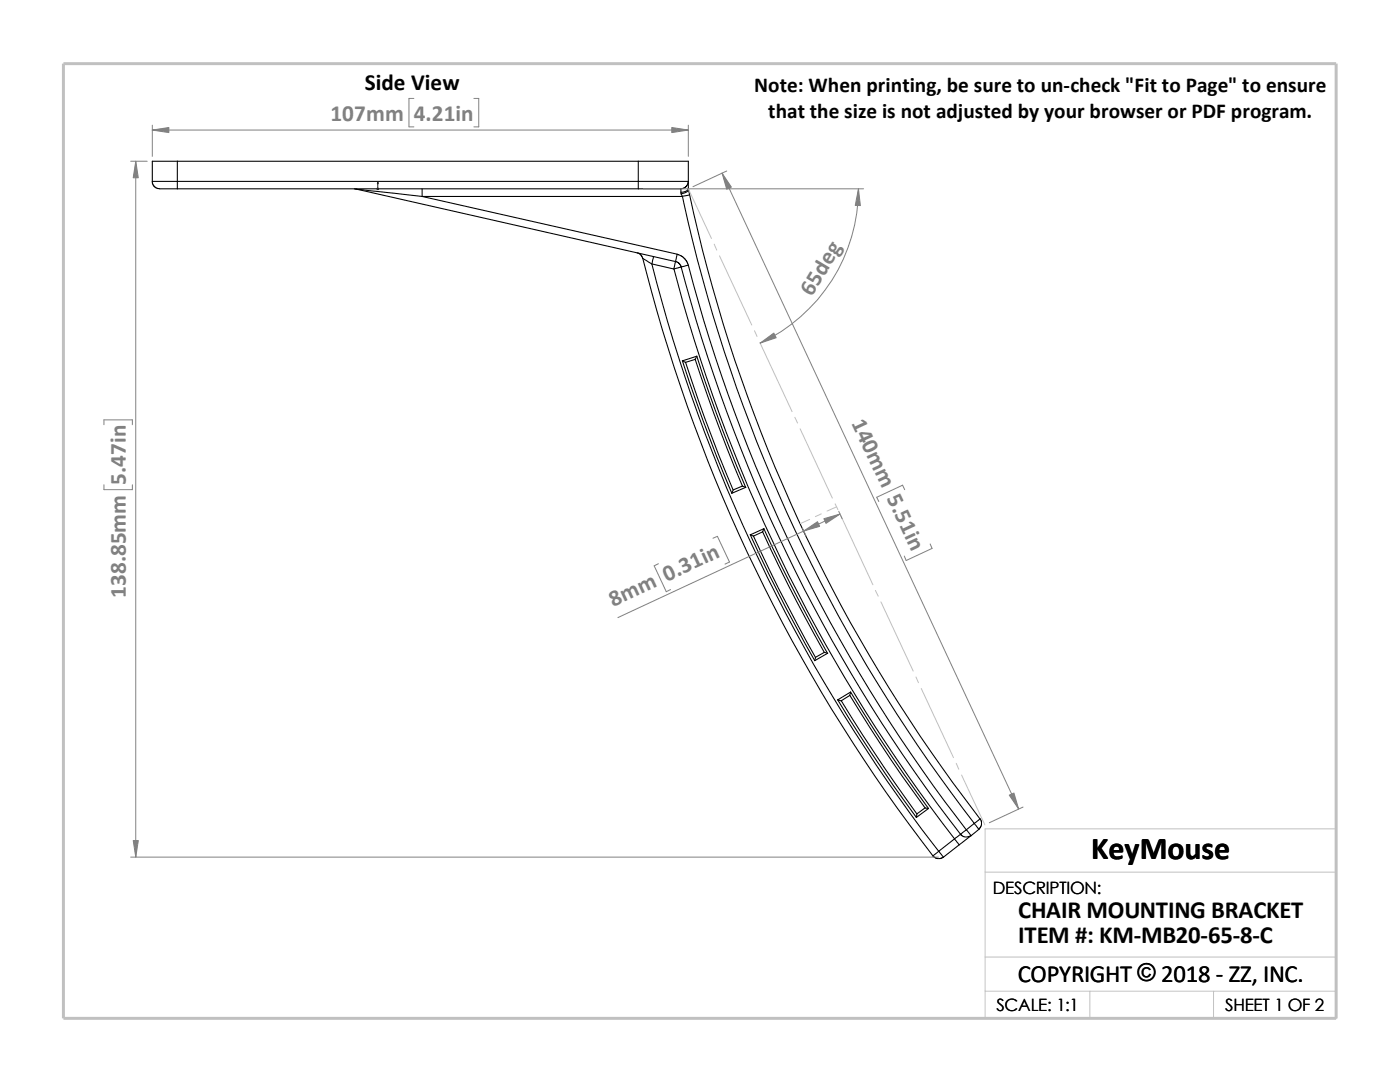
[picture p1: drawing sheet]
<svg xmlns="http://www.w3.org/2000/svg" width="279mm" height="216mm" viewBox="0 0 279 216" stroke-linecap="round" stroke-linejoin="round" font-family="sans-serif">
<g fill="none" stroke="#c0c0c0" stroke-width=".2">
<path d="M137.4 37.7l4.6 9.9M142.5 48.7l.5 1.2M143.6 51.1l6.4 13.8M150.6 66l.5 1.1M151.6 68.3l6.5 13.8M158.6 83.3l.6 1.1M159.7 85.6l6.4 13.8M161.6 103.6l-1.9 .9M163.9 102.5l-1.2 .6M166.7 100.5l.5 1.2M167 101.1l-1.9 .9M167.8 102.8l6.4 13.9"/>
<path d="M174.7 117.8l.6 1.2M175.8 120.1l6.4 13.8M182.8 135.1l.5 1.1M183.9 137.4l6.4 13.8M190.8 152.3l.5 1.2M191.9 154.6l4.7 10M196.6 174h70.1M196.6 197.8h70.1M196.6 191h70.1M217.5 197.8v5.4M242.2 197.8v5.4M26.8 203.2h239.9v-37.8h-70.1v37.8"/>
</g>
<path d="M12.7 12.7h254v190.5h-254z" fill="none" stroke="#c0c0c0" stroke-width=".59"/>
<g fill="none" stroke="#000" stroke-width=".21">
<path d="M30.4 36.2h5M30.4 36.2v.3l.3 .6 .8 .5 3.9 .1M35.4 36.2v1.5M35.4 32.2h-5v4M35.4 32.2v4M35.4 36.2h92M35.4 32.2h92M35.4 37.7h92M70.7 37.7h.3M71 37.7l63.8 14.5M71 37.7l13.2 1.5M84.2 37.7v1.5"/>
<path d="M84.2 39.2l50.9 11.5-.3 1.5M84.2 39.2h52M127.4 37.7h8.5v.7M127.4 32.2v4M127.4 36.2h10M127.4 36.2v1.5M127.4 32.2h10v4M135.9 38.4v.3M135.9 38.7l.3 .5M136.2 39.2a311 311 0 0 0 58.2 125.1M137.4 37.5v.3M137.4 36.2l-.2 .7-.4 .4-.6 .3h-.3"/>
<path d="M137.4 37.5a1.23 1.23 0 0 1-1.5 .9M137.4 36.2v1.3M137.4 37.8l.2 1.1M137.4 37.8a1.63 1.63 0 0 1-1.5 .9M137.6 38.9l-1.4 .3M137.6 38.9a309.7 309.7 0 0 0 58 124.5M127.1 50.4l.7 .4 .5 .8M128.3 51.6l1.8 1.1M128.3 51.5a323.2 323.2 0 0 0 57.9 119.3M130.1 52.7l4.4 1M130.1 52.7a319.2 319.2 0 0 0 57.2 117.1M130.4 51.2l-.3 1.5"/>
<path d="M134.5 53.6a316.6 316.6 0 0 0 56 113.8M134.8 52.2l.6 .2 .4 .6a316.4 316.4 0 0 0 55.9 113.5M134.8 52.2l-.3 1.5M135.1 50.8l.8 .2 .6 .4 .6 .8 .3 .7M137.4 52.9l-2.9 .8M137.4 52.9a312.7 312.7 0 0 0 55.4 112.7M136.2 72a309.6 309.6 0 0 0 9.8 26.4M136.8 72.3l3.8 11.1 2.8 7.4 2.9 6.9M138.7 71.7l5.1 14.4 4.4 10.9M139.1 71.1l-.4 .6-1.9 .6M139.1 71.1l-2.9 .9 .6 .3M139.1 71.1a297.7 297.7 0 0 0 9.7 26.1"/>
<path d="M148.2 97l.6 .2-2.8 1.2M148.2 97l-1.9 .7-.3 .7M149.7 106.7a321.2 321.2 0 0 0 12.9 25.1M150.4 107l5 10.6 7.3 13.5M152.2 106.1l4.9 10.3 7.4 13.8M152.4 105.5l-.2 .6-1.8 .9M152.4 105.5l-2.7 1.2 .7 .3M152.4 105.5a333.2 333.2 0 0 0 12.7 24.8M162.8 131.1l-.2 .7M164.5 130.2l.7 .1-2.6 1.5M164.5 130.2l-1.7 .9M167.2 139.6a307.2 307.2 0 0 0 15.7 23.5"/>
<path d="M167.9 139.8l4.1 6.7 4.4 6.5 6.6 9.4M169.6 138.7l8.2 12.9 6.8 9.6M169.8 138.1l-.2 .7-1.7 1M169.8 138.1l-2.6 1.6 .7 .1M169.8 138.1a306.1 306.1 0 0 0 15.5 23.2M184.6 161.2l.7 .1-2.4 1.8M184.6 161.2l-1.6 1.2-.1 .7M186.2 170.8l.4 .4 .5 .1h.5l.7-.3M187.4 169.8l.9 1.2M187.4 169.8l-1.2 1M190.5 167.4l.9 1.2M190.5 167.4l-3.1 2.4"/>
<path d="M191.4 168.6l-3.1 2.4M191.7 166.5l-1.2 .9M191.7 166.5l.8 .5h.7l.6-.3M192.9 165.6l-1.2 .9M192.9 165.6l.9 1.2M193.8 166.8l-2.4 1.8M194.4 164.3l-1.5 1.3M194.4 164.3l1.3-.9 .2 .5v.7l-.6 .8M194.4 164.3l1 1.2-1.6 1.3"/>
</g>
<path d="M75.4 36.3l.1 .4h-.2z" fill="#00f" stroke="#00f" stroke-width=".2"/>
<path d="M75.3 37.7h.3M75.3 37.5l.3 .3M75.4 37.7h.1M75.4 36.3v1.5M75.5 37.5l-.3 .3" fill="none" stroke="#00f" stroke-width=".2"/>
<g fill="none" stroke="#808080" stroke-width=".2">
<path d="M82.6 19.6h-1v5.7h1M94.6 19.6h.9v5.7h-.9M26.1 32.2h3.3M27.1 32.2v138.8M30.4 25v6.2M30.4 26h107M128.4 37.7h43.9M137.4 25v6.2M144.1 34.5l59.2 126.9M145 34.1l-6.7 3.2M171.3 37.7a33.8 33.8 0 0 1-19.6 30.8M20.7 84.8v-1h5.7v1"/>
<path d="M20.7 96.7v1h5.7v-1M180.6 97.7l-.5-.9-5.1 2.4 .4 .9M131.4 112.5l-.8 .4 2.4 5.2 .8-.5M142.3 107.4l.9-.4 2.4 5.1-.9 .5M160.1 105.4l.7 1.4M167.4 102l.7 1.5M167.6 102.6l-44.3 20.6M185.6 108.5l.4 .9-5.2 2.4-.3-.8M26.1 171h161.2M204.2 161l-6.8 3.2"/>
</g>
<g fill="#808080" stroke="#808080" stroke-width=".2">
<path d="M144.1 34.5l1.9 2.8-1 .5z"/>
<path d="M201.4 158.7l1-.5 .9 3.2z"/>
<path d="M164.4 103.5l3.2-.9-2.8 1.8z"/>
<path d="M160.4 106l2.8-1.9 .4 .9z"/>
<path d="M151.7 68.5l2.7-2 .5 .9z"/>
<path d="M171.3 37.7l.4 3.3h-1z"/>
<path d="M30.4 26l3.3-.6v1.1z"/>
<path d="M134.1 25.4l3.3 .6-3.3 .5z"/>
<path d="M27.1 32.2l.5 3.3h-1z"/>
<path d="M26.6 167.7h1l-.5 3.3z"/>
</g>
<text font-size="6.4" x="217.8" y="171.4">KeyMouse</text>
<g font-size="4.9">
<text x="203.2" y="183.2">CHAIR MOUNTING BRACKET</text>
<text x="203.2" y="188.1">ITEM #: KM-MB20-65-8-C</text>
<text x="203.1" y="195.9">COPYRIGHT © 2018 - ZZ, INC.</text>
<text x="227" y="195.8">©</text>
</g>
<text font-size="4.6" x="72.8" y="18">Side View</text>
<g font-size="4.6" fill="#808080">
<text x="66" y="24.1">107mm</text>
<text x="82.6" y="24.1">4.21in</text>
<text x="162" y="59.3" transform="rotate(-59 162 59.3)">65deg</text>
<text x="169.9" y="84.3" transform="rotate(65 169.9 84.3)">140mm 5.51in</text>
<text x="25.1" y="96.7" transform="rotate(-90 25.1 96.7)">5.47in</text>
<text x="25.1" y="119.3" transform="rotate(-90 25.1 119.3)">138.85mm</text>
<text x="122.3" y="121.2" transform="rotate(-25 122.3 121.2)">8mm 0.31in</text>
</g>
<g font-size="4.2">
<text x="150.5" y="18.4">Note: When printing, be sure to un-check &quot;Fit to Page&quot; to ensure</text>
<text x="153.3" y="23.6">that the size is not adjusted by your browser or PDF program.</text>
</g>
<g font-size="3.4">
<text x="198.2" y="178.5">DESCRIPTION:</text>
<text x="198.8" y="201.7">SCALE: 1:1</text>
<text x="244.5" y="201.7">SHEET 1 OF 2</text>
</g>
</svg>
